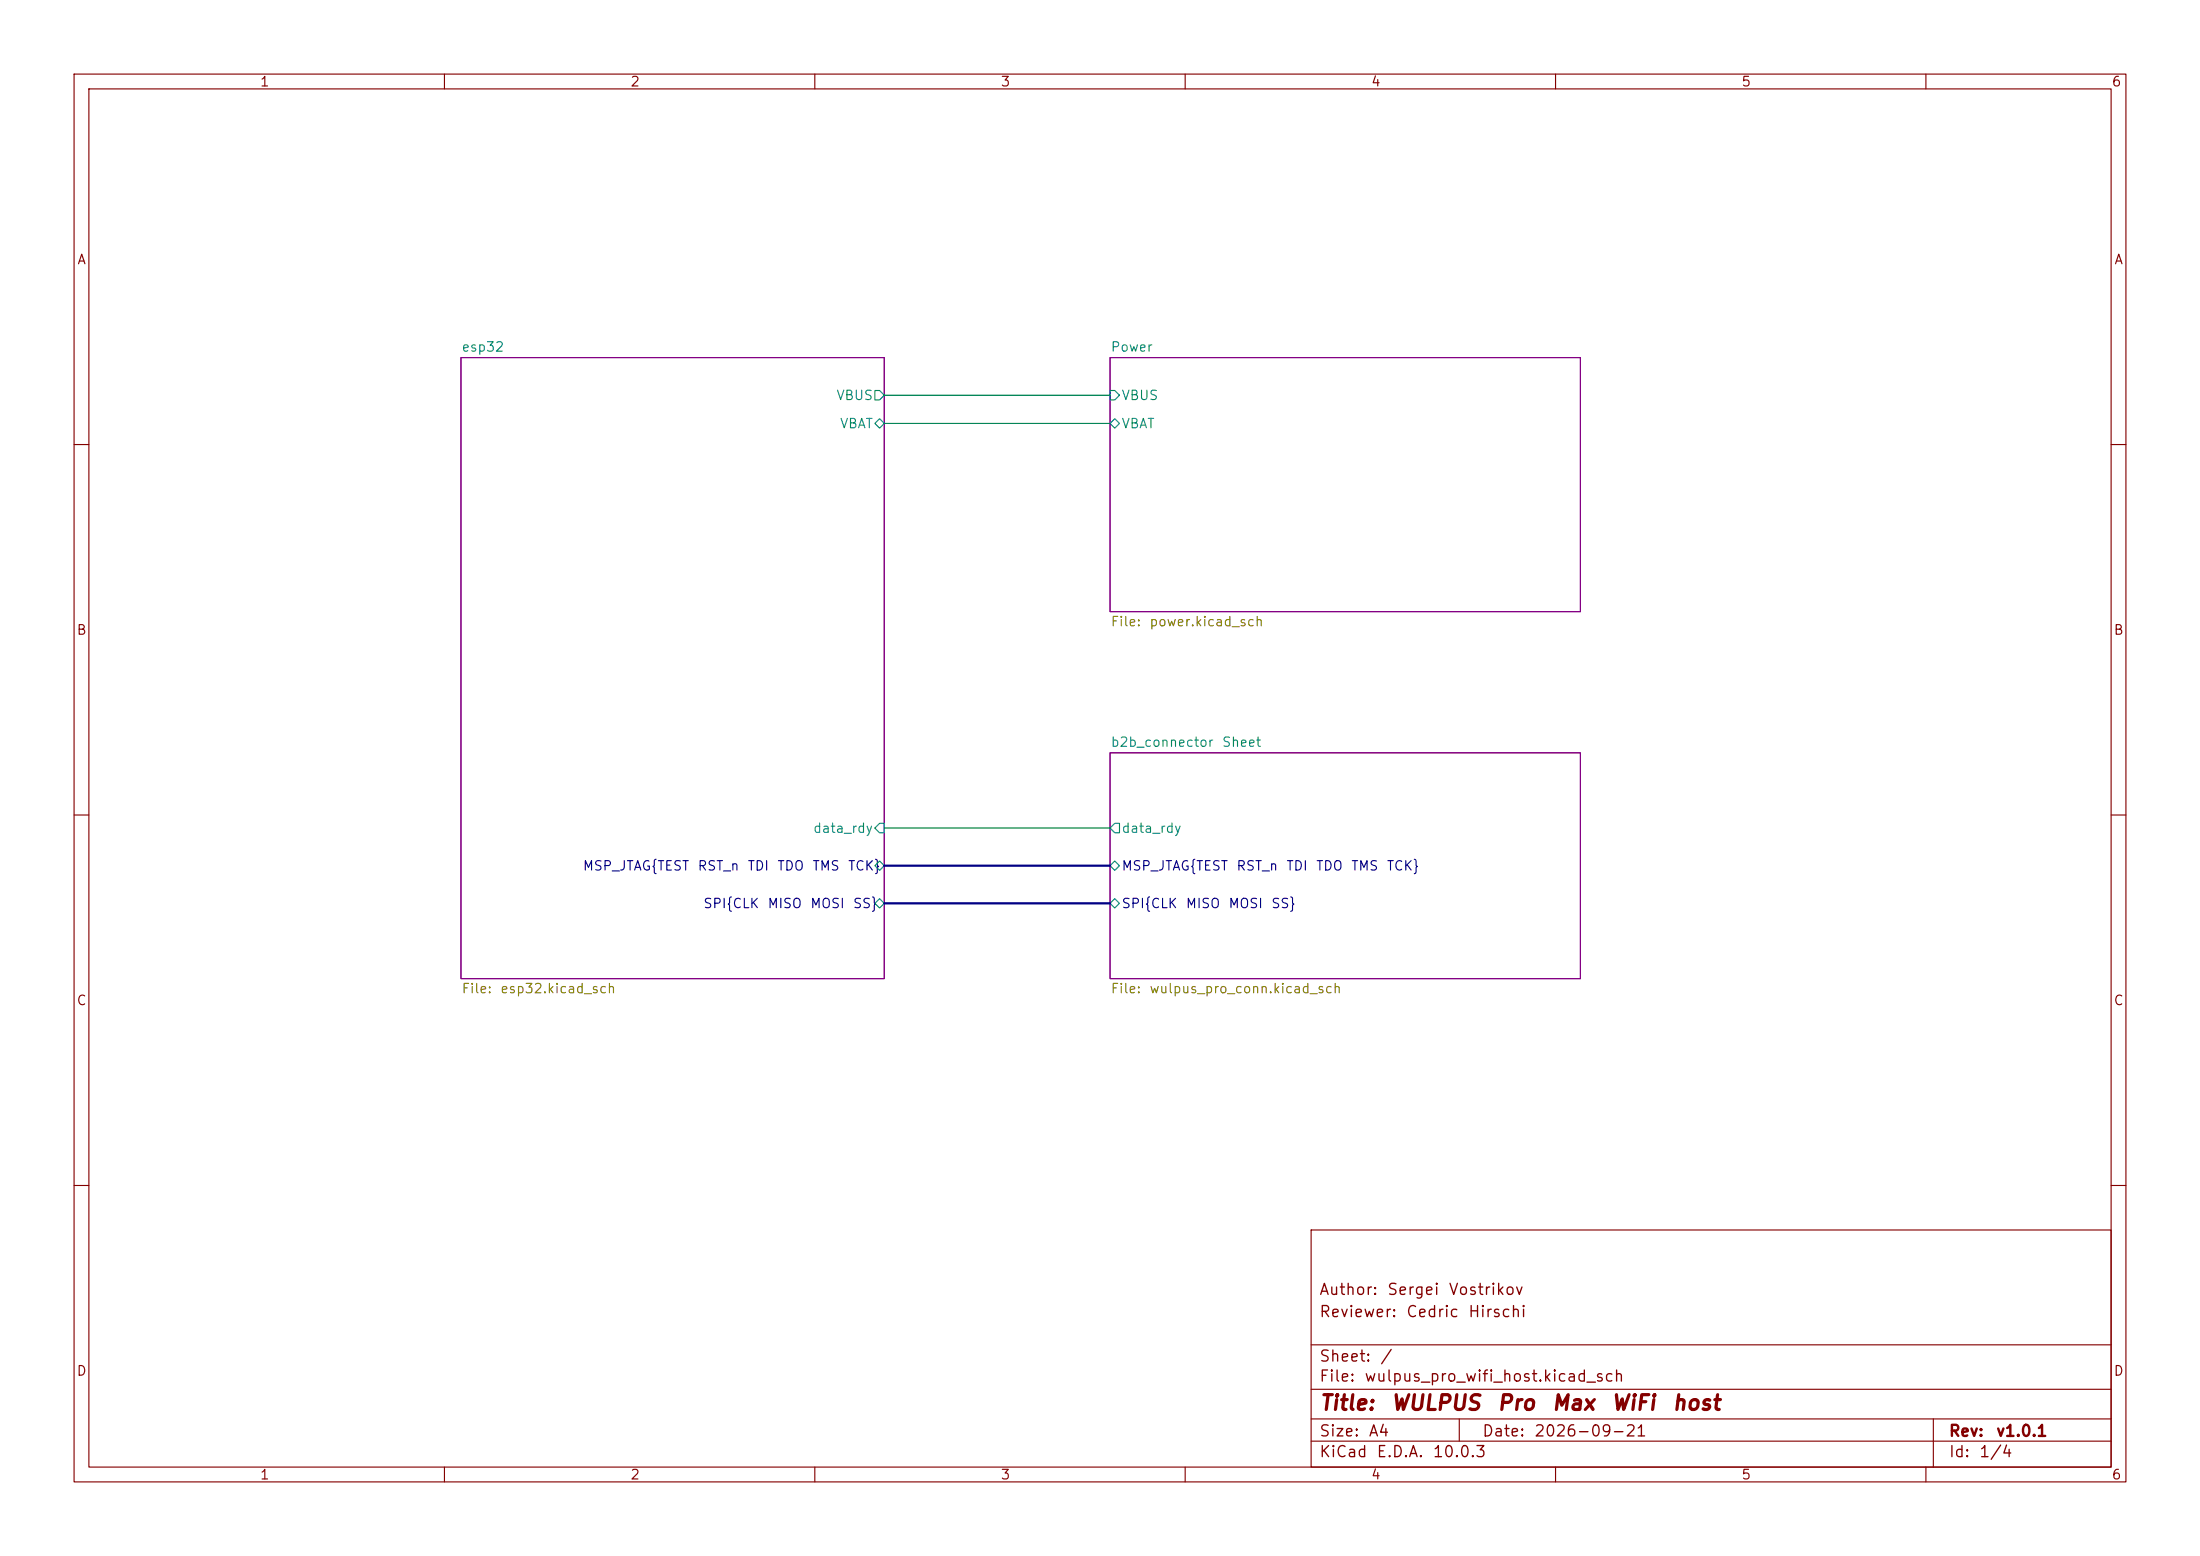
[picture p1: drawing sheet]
(kicad_sch
 (version 20260306)
 (generator "eeschema")
 (generator_version "10.0")
 (paper "A4")
 (title_block
  (title "WULPUS Pro Max WiFi host")
  (date "2026-09-21")
  (rev "v1.0.1")
  (comment 1 "Reviewer: Cedric Hirschi")
  (comment 2 "Author: Sergei Vostrikov"))
 (lib_symbols)
 (wire
  (pts (xy 119.38 111.76) (xy 149.86 111.76))
  (stroke (width 0) (type default)))
 (wire
  (pts (xy 119.38 57.15) (xy 149.86 57.15))
  (stroke (width 0) (type default)))
 (bus
  (pts (xy 119.38 116.84) (xy 149.86 116.84))
  (stroke (width 0) (type default)))
 (bus
  (pts (xy 119.38 121.92) (xy 149.86 121.92))
  (stroke (width 0) (type default)))
 (wire
  (pts (xy 119.38 53.34) (xy 149.86 53.34))
  (stroke (width 0) (type default)))
 (sheet
  (at 62.23 48.26)
  (size 57.15 83.82)
  (exclude_from_sim no)
  (in_bom yes)
  (on_board yes)
  (dnp no)
  (fields_autoplaced yes)
  (stroke (width 0.1524) (type solid))
  (fill (color 0 0 0 0))
  (property "Sheetname" "esp32" (at 62.23 47.5484 0) (show_name no) (do_not_autoplace no) (effects (font (size 1.27 1.27)) (justify left bottom)))
  (property "Sheetfile" "esp32.kicad_sch" (at 62.23 132.6646 0) (show_name no) (do_not_autoplace no) (effects (font (size 1.27 1.27)) (justify left top)))
  (pin "data_rdy" input (at 119.38 111.76 0) (effects (font (size 1.27 1.27)) (justify right)))
  (pin "VBAT" bidirectional (at 119.38 57.15 0) (effects (font (size 1.27 1.27)) (justify right)))
  (pin "SPI{CLK MISO MOSI SS}" bidirectional (at 119.38 121.92 0) (effects (font (size 1.27 1.27)) (justify right)))
  (pin "MSP_JTAG{TEST RST_n TDI TDO TMS TCK}" bidirectional (at 119.38 116.84 0) (effects (font (size 1.27 1.27)) (justify right)))
  (pin "VBUS" output (at 119.38 53.34 0) (effects (font (size 1.27 1.27)) (justify right))))
 (sheet
  (at 149.86 101.6)
  (size 63.5 30.48)
  (exclude_from_sim no)
  (in_bom yes)
  (on_board yes)
  (dnp no)
  (fields_autoplaced yes)
  (stroke (width 0.1524) (type solid))
  (fill (color 0 0 0 0))
  (property "Sheetname" "b2b_connector Sheet" (at 149.86 100.8884 0) (show_name no) (do_not_autoplace no) (effects (font (size 1.27 1.27)) (justify left bottom)))
  (property "Sheetfile" "wulpus_pro_conn.kicad_sch" (at 149.86 132.6646 0) (show_name no) (do_not_autoplace no) (effects (font (size 1.27 1.27)) (justify left top)))
  (pin "SPI{CLK MISO MOSI SS}" bidirectional (at 149.86 121.92 180) (effects (font (size 1.27 1.27)) (justify left)))
  (pin "MSP_JTAG{TEST RST_n TDI TDO TMS TCK}" bidirectional (at 149.86 116.84 180) (effects (font (size 1.27 1.27)) (justify left)))
  (pin "data_rdy" output (at 149.86 111.76 180) (effects (font (size 1.27 1.27)) (justify left))))
 (sheet
  (at 149.86 48.26)
  (size 63.5 34.29)
  (exclude_from_sim no)
  (in_bom yes)
  (on_board yes)
  (dnp no)
  (fields_autoplaced yes)
  (stroke (width 0.1524) (type solid))
  (fill (color 0 0 0 0))
  (property "Sheetname" "Power" (at 149.86 47.5484 0) (show_name no) (do_not_autoplace no) (effects (font (size 1.27 1.27)) (justify left bottom)))
  (property "Sheetfile" "power.kicad_sch" (at 149.86 83.1346 0) (show_name no) (do_not_autoplace no) (effects (font (size 1.27 1.27)) (justify left top)))
  (pin "VBAT" bidirectional (at 149.86 57.15 180) (effects (font (size 1.27 1.27)) (justify left)))
  (pin "VBUS" input (at 149.86 53.34 180) (effects (font (size 1.27 1.27)) (justify left))))
 (sheet_instances
  (path ""
   (page "1")))
 (embedded_fonts no))
